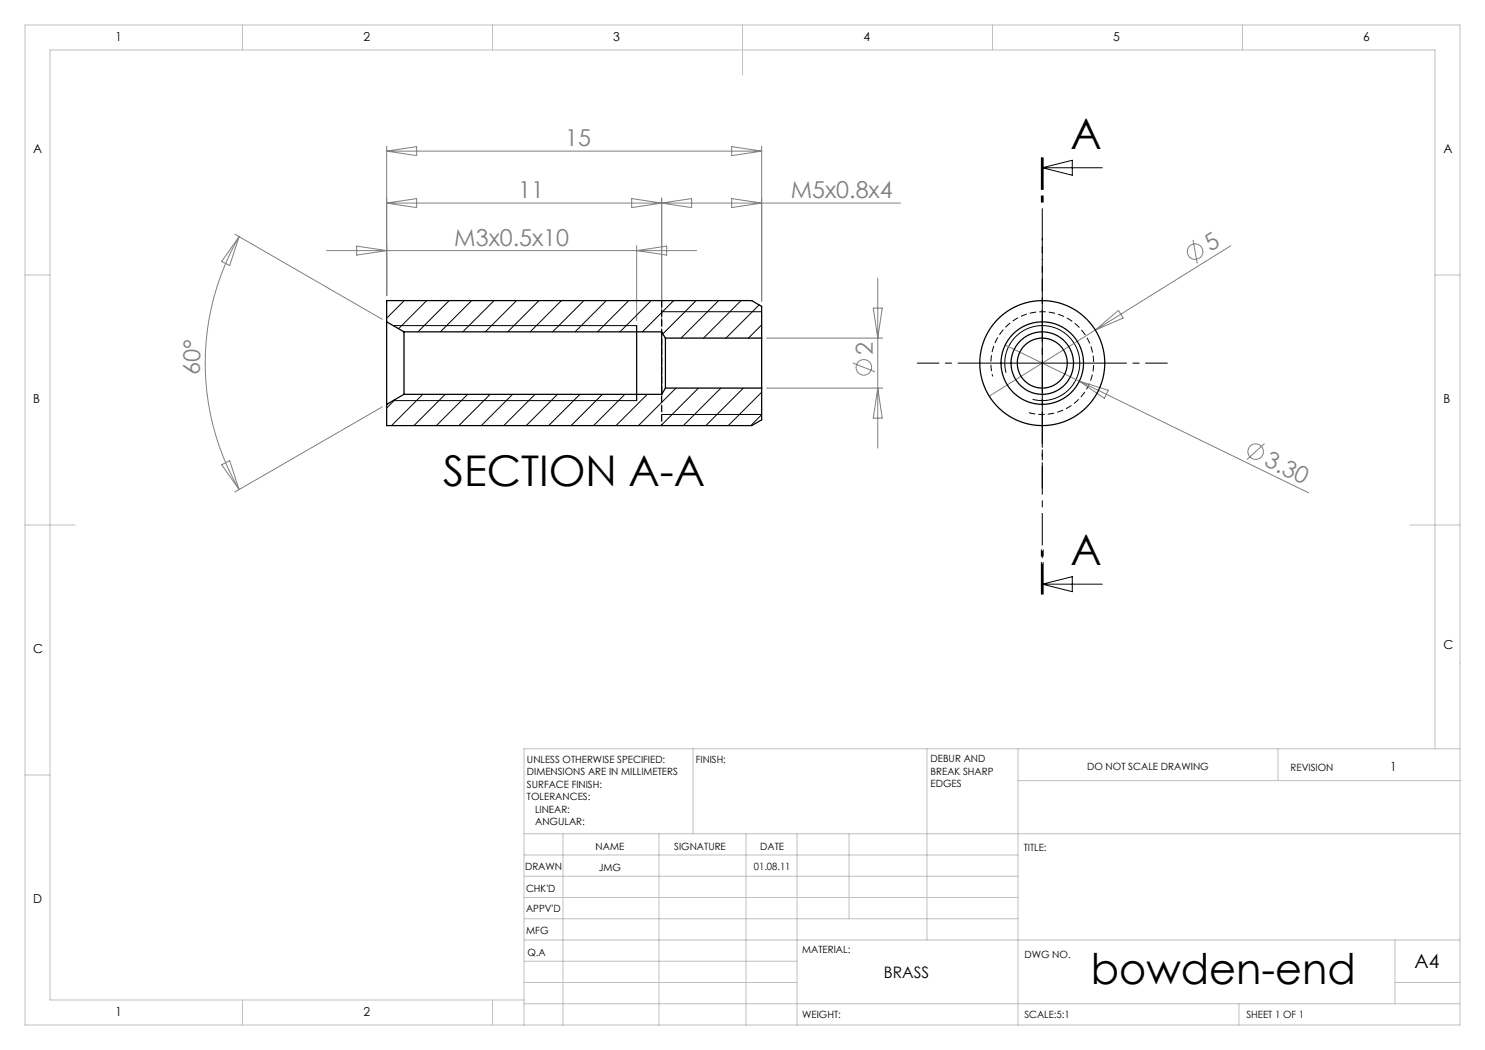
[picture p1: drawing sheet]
<svg xmlns="http://www.w3.org/2000/svg" width="297mm" height="210mm" viewBox="0 0 297 210" stroke-linecap="round" stroke-linejoin="round" font-family="sans-serif">
<g fill="none" stroke="#808080" stroke-width=".2">
<path d="M77.3 29.2v29.9M77.3 30.2l6-.9v1.8zM77.3 30.2h75M126.3 39.7l12 1.8v-1.8l-12 1.8zM132.3 39.6v25.8M146.3 39.7l6 .9-6 .9zM146.3 29.3l6 .9-6 .9zM152.3 29.2v31.1M47 46.8l29.5 17.1M47.8 47.3a50.6 50.6 0 0 0 0 50.6M47.8 47.3l-1.9 5.8-1.6-.8zM65.3 50.1h74"/>
<path d="M71.3 49.2l6 .9-6 .9zM77.3 40.6h102.8M77.3 40.6l6-.9v1.8zM127.3 49.1v15M127.3 50.1l6-.9v1.8zM175.6 55.6v34M238.6 48l.8 4.7M246.2 49.1l-27.1 16.9M153.3 77.6h23.3M153.3 67.6h23.3M170.6 72.6l4.4 1.8M174.7 61.6h1.8l-.9 6z"/>
<path d="M175.6 77.6l.9 6h-1.8zM201 69l60.7 29.6M215.9 76.2l5.8 1.9-.8 1.6zM219.1 66l-21.3 13.2M219.1 66l4.6-3.9 .9 1.5zM44.3 92.9l1.6-.8 1.9 5.8zM76.5 81.4l-29.5 17M252.9 88.7l-3.5 3.2"/>
<circle cx="239" cy="50.3" r="1.56"/>
<circle cx="172.8" cy="73.5" r="1.56"/>
<circle cx="251.1" cy="90.3" r="1.56"/>
</g>
<g fill="none" stroke="#000" stroke-width=".2">
<path d="M208.5 33.6h12M208.5 33.6l6-1.5v3zM78.6 65.1h48.7M79.1 79.9l-1.8 1.7M80.9 60.1l-3.6 3.5M84.6 78.9l-6.3 6.2M85.3 60.1l-5.6 5.6M89 78.9l-6.2 6.2M89.8 60.1l-6.2 6.3M93.5 78.9l-6.2 6.2M94.3 60.1l-6.2 6.3M98 78.9l-6.2 6.2"/>
<path d="M98.8 60.1l-6.2 6.3M102.5 78.9l-6.2 6.2M103.3 60.1l-6.2 6.3M107 78.9l-6.2 6.2M107.8 60.1l-6.3 6.3M111.5 78.9l-6.3 6.2M112.3 60.1l-6.3 6.3M116 78.9l-6.3 6.2M116.8 60.1l-6.3 6.3M120.5 78.9l-6.3 6.2M121.3 60.1l-6.3 6.3M125 78.9l-6.3 6.2"/>
<path d="M125.8 60.1l-6.3 6.3M129.5 78.9l-6.3 6.2M130.2 60.1l-6.2 6.3M132.3 62.3h20M134.7 60.1l-6.2 6.3M135.2 77.6l-7.5 7.5M139.2 60.1l-6.6 6.7M139.7 77.6l-7.5 7.5M143.7 60.1l-7.5 7.5M144.2 77.6l-7.5 7.5M148.2 60.1l-7.5 7.5M148.7 77.6l-7.5 7.5"/>
<path d="M151.8 61l-6.6 6.6M152.3 65l-2.6 2.6M152.3 78.4l-6.6 6.7M196 72.6h25M201.2 74.6a7.5 7.5 0 0 1 6.6-9.5 7.5 7.5 0 0 1 8.1 8.2 7.5 7.5 0 0 1-9.4 6.6M208.5 60.1v25M78.6 80.1h48.7M132.3 82.9h20M152.3 82.9l-2.2 2.2M208.5 116.8l6-1.5v3zM208.5 116.8h12"/>
</g>
<path d="M205.8 82.5a10.3 10.3 0 0 0 12.9-9 10.3 10.3 0 0 0-11.1-11.1 10.3 10.3 0 0 0-9.1 12.9" fill="none" stroke="#000" stroke-width=".2" stroke-dasharray="1.3 .6" stroke-linecap="butt"/>
<path d="M208.3 31.6v10M208.5 31.6v87.2M208.6 31.6v10M208.3 118.8v-10M208.6 118.8v-10" fill="none" stroke="#000" stroke-width=".2" stroke-dasharray="6.3 1.3 1.3 1.3"/>
<g fill="none" stroke="#c0c0c0" stroke-width=".2">
<path d="M5 5h287v200h-287zM48.5 5v5M98.5 5v5M148.5 5v10M198.5 5v5M248.5 5v5M5 55h5M287 55h5M5 105h10M282 105h10M5 155h5M138.6 149.8v17"/>
<path d="M185.4 149.8v38.2M203.6 149.8v55.2M203.6 156.1h88.4M255.6 149.8v6.3M287 149.8v-139.8h-277v190h94.8M292 149.8h-187.2v55.2M104.8 166.8h187.2M104.8 179.5h98.8M104.8 175.3h98.8M104.8 171h98.8M112.6 166.8v38.2M131.8 166.8v38.2"/>
<path d="M149.2 166.8v38.2M159.4 166.8v38.2M169.8 166.8v17M104.8 183.8h98.8M104.8 196.5h54.6M104.8 192.3h54.6M104.8 188h187.2M279 196.5h13M279 188v12.8M48.5 200v5M98.5 200v5M104.8 200.8h187.2"/>
<path d="M247.8 200.8v4.2"/>
</g>
<path d="M196 72.6h-12.5M208.5 60.1v-12.5M221 72.6h12.5M208.5 85.1v12.5" fill="none" stroke="#000" stroke-width=".2" stroke-dasharray="15.2 1.3 1.3 1.3" stroke-dashoffset="10.9"/>
<g fill="none" stroke="#000" stroke-width=".25">
<path d="M77.3 64.4v16.5M77.3 64.4v-4.3h73l2 1.2v6.3M77.3 64.4l3.5 2M80.8 66.4v12.5M80.8 66.4h51.5M80.8 78.9l-3.5 2M80.8 78.9h51.5M127.3 65.1v15M132.3 66.4v12.5M132.3 66.4l.8 1.2M133.1 67.6v10M133.1 67.6h19.2"/>
<path d="M133.1 77.6h19.2M133.1 77.6l-.8 1.3M152.3 67.6v10M152.3 77.6v6.4l-2 1.1h-73v-4.2"/>
<circle cx="208.5" cy="72.6" r="5"/>
<circle cx="208.5" cy="72.6" r="8.3"/>
<circle cx="208.5" cy="72.6" r="12.5"/>
<circle cx="208.5" cy="72.6" r="6.2"/>
</g>
<path d="M132.3 60.1v25" fill="none" stroke="#000" stroke-width=".25" stroke-dasharray="1.3 .6"/>
<g font-size="8.5">
<text x="214.1" y="29.8">A</text>
<text x="88.6" y="97.2">SECTION A-A</text>
<text x="214.1" y="113">A</text>
<text x="218.2" y="196.7">bowden-end</text>
</g>
<g font-size="4.7" fill="#808080">
<text x="113" y="29.2">15</text>
<text x="103.7" y="39.6">11</text>
<text x="158.1" y="39.6">M5x0.8x4</text>
<text x="90.9" y="49.1">M3x0.5x10</text>
<text x="242.1" y="50.5" transform="rotate(-32 242.1 50.5)">5</text>
<text x="174.5" y="71" transform="rotate(-90 174.5 71)">2</text>
<text x="40" y="74.9" transform="rotate(-89 40 74.9)">60°</text>
<text x="252.6" y="93" transform="rotate(26 252.6 93)">3.30</text>
</g>
<text font-size="3.9" x="282.9" y="193.6">A4</text>
<text font-size="3.2" x="176.8" y="195.7">BRASS</text>
<g font-size="2.5">
<text x="23.1" y="8.2">1</text>
<text x="72.7" y="8.2">2</text>
<text x="122.7" y="8.2">3</text>
<text x="172.7" y="8.2">4</text>
<text x="222.7" y="8.2">5</text>
<text x="272.7" y="8.2">6</text>
<text x="6.7" y="30.7">A</text>
<text x="288.7" y="30.7">A</text>
<text x="6.7" y="80.7">B</text>
<text x="288.7" y="80.7">B</text>
<text x="6.7" y="130.7">C</text>
<text x="288.7" y="129.7">C</text>
<text x="278" y="154.1">1</text>
<text x="6.7" y="180.7">D</text>
<text x="23.1" y="203.2">1</text>
<text x="72.7" y="203.2">2</text>
</g>
<g font-size="2">
<text x="105.4" y="152.6">UNLESS OTHERWISE SPECIFIED:</text>
<text x="105.4" y="155.1">DIMENSIONS ARE IN MILLIMETERS</text>
<text x="139.2" y="152.6">FINISH:</text>
<text x="186.1" y="152.5">DEBUR AND</text>
<text x="186.1" y="155">BREAK SHARP</text>
<text x="217.4" y="154">DO NOT SCALE DRAWING</text>
<text x="258.1" y="154.2">REVISION</text>
<text x="105.4" y="157.6">SURFACE FINISH:</text>
<text x="105.4" y="160.1">TOLERANCES:</text>
<text x="186.1" y="157.5">EDGES</text>
<text x="107" y="162.6">LINEAR:</text>
<text x="107" y="165.1">ANGULAR:</text>
<text x="119.1" y="170">NAME</text>
<text x="134.8" y="169.9">SIGNATURE</text>
<text x="150.8" y="173.9">01.08.11</text>
<text x="152" y="169.9">DATE</text>
<text x="204.8" y="170.2">TITLE:</text>
<text x="105" y="174.1">DRAWN</text>
<text x="105.2" y="178.3">CHK'D</text>
<text x="119.8" y="174.1">JMG</text>
<text x="105.2" y="182.4">APPV'D</text>
<text x="105.3" y="186.8">MFG</text>
<text x="105.5" y="191.1">Q.A</text>
<text x="160.5" y="190.5">MATERIAL:</text>
<text x="204.9" y="191.6">DWG NO.</text>
<text x="160.4" y="203.5">WEIGHT:</text>
<text x="204.9" y="203.6">SCALE:5:1</text>
<text x="249.3" y="203.6">SHEET 1 OF 1</text>
</g>
</svg>
